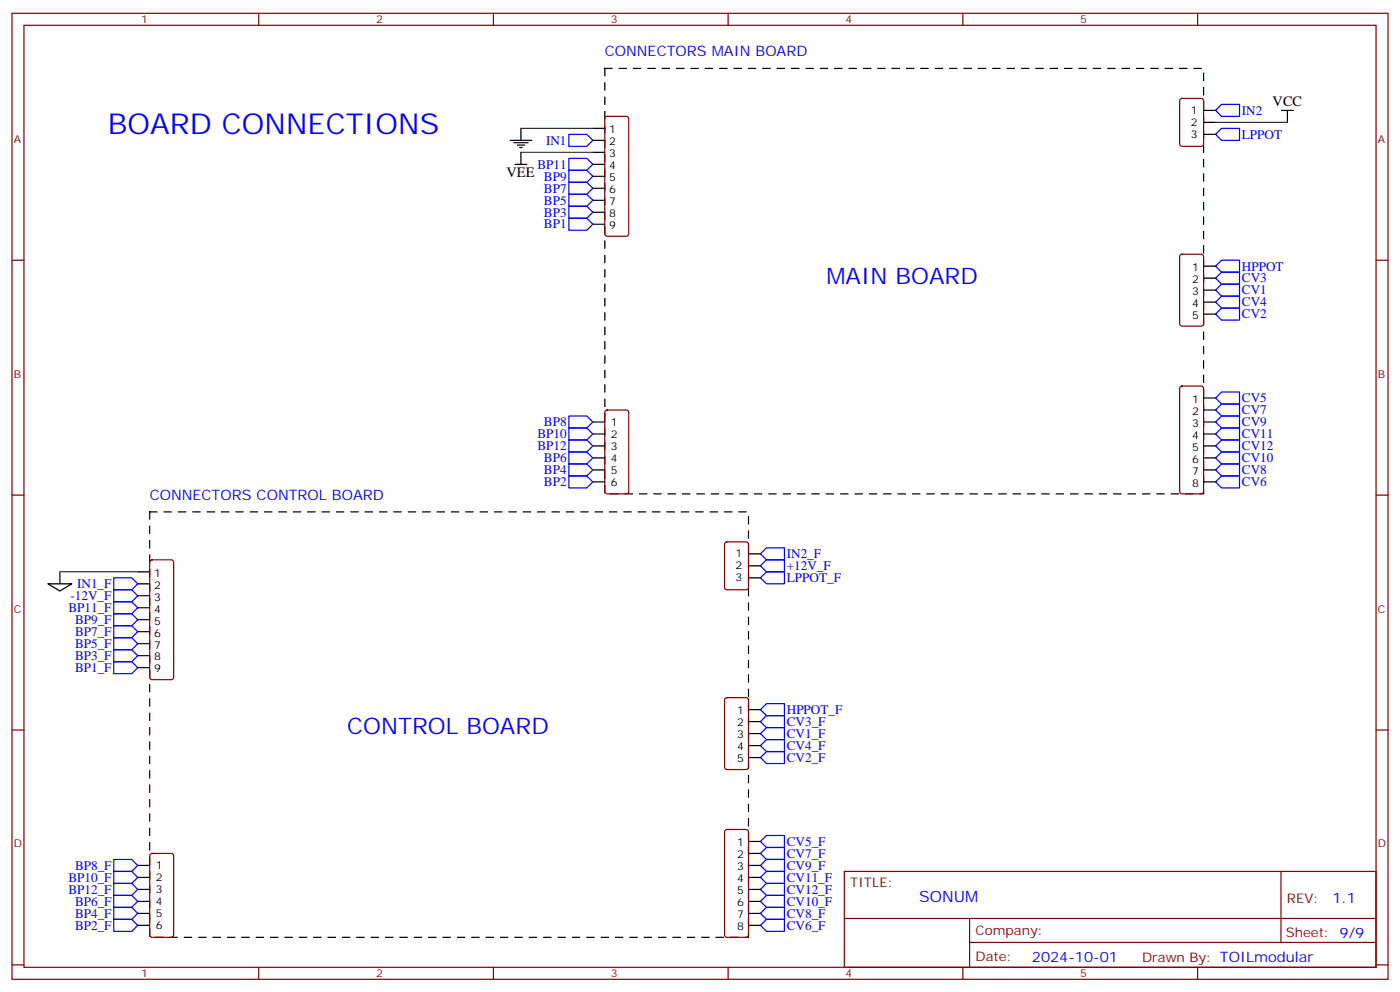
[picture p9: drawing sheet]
<svg xmlns="http://www.w3.org/2000/svg" width="412mm" height="292mm" viewBox="0 0 412 292" stroke-linecap="round" stroke-linejoin="round" font-family="sans-serif">
<g fill="none" stroke="#870000" stroke-width=".35">
<path d="M3.5 3.9h405.4v284.4h-405.4zM7.1 7.4h398.2v277.3h-398.2zM76.2 3.9v3.5M145.3 3.9v3.5M214.5 3.9v3.5M283.6 3.9v3.5M352.8 3.9v3.5M178.4 34.5l.5-.2h5.6l.5 .2 .2 .5v33.8l-.2 .5-.5 .2h-5.6l-.5-.2-.2-.5v-33.8zM347.7 29.2l.5-.2h5.6l.7 .4v13l-.4 .6-5.9 .1-.7-.5v-12.9zM3.5 76.6h3.6M347.7 75l.5-.2h5.6l.7 .5v20l-.4 .6-5.9 .1-.7-.5v-20zM405.3 76.6h3.6"/>
<path d="M347.7 113.8l.5-.2h5.6l.5 .2 .2 .5v30.4l-.2 .5-.5 .2h-5.6l-.5-.3-.2-.4v-30.4zM178.4 120.9l.5-.2h5.6l.7 .4v23.6l-.5 .6-5.8 .1-.7-.5v-23.5zM3.5 145.7h3.6M213.7 159.7l.4-.2h5.7l.6 .4 .1 13-.5 .6-5.9 .1-.6-.5-.1-12.9zM405.3 145.7h3.6M44.3 165l.5-.2h5.6l.5 .2 .3 .5v33.9l-.3 .5-.5 .2h-5.6l-.5-.3-.2-.4v-33.9zM3.5 214.9h3.6M213.7 205.6l.4-.2h5.7l.6 .4 .1 20-.5 .7h-5.9l-.6-.4-.1-20zM405.3 214.9h3.6M44.3 251.4l.5-.2h5.6l.7 .4 .1 23.6-.5 .7h-5.9l-.6-.5-.1-23.5zM213.7 244.4l.4-.2h5.7l.5 .2 .2 .5v30.3l-.2 .5-.5 .2h-5.7l-.5-.2-.2-.5v-30.3zM248.7 256.5h156.6v28.2h-156.6z"/>
<path d="M377.3 256.5v20.9M248.7 270.4h156.5M285.6 277.4h119.6M285.6 270.4v14.1M3.5 284h3.6M76.2 284.7v3.6M145.3 284.7v3.6M214.5 284.7v3.6M283.6 284.7v3.6M352.8 284.7v3.6M405.3 284h3.6"/>
</g>
<g fill="none" stroke="#000" stroke-width=".35">
<path d="M153.5 37.8v3.5M174.6 37.8h3.6M354.5 32.5h3.6M354.5 39.5h3.6M354.5 36h3.6M377.5 32.5h3.5M379.2 32.5v3.5M150.3 41.3h6.3M151.3 42h4.3M151.7 48.4h3.5M152.4 42.7h2.1M153.1 43.4h.7"/>
<path d="M153.5 44.8v3.6M174.6 41.3h3.6M174.6 48.4h3.6M174.6 44.8h3.6M174.6 51.9h3.6M174.6 55.4h3.6M174.6 58.9h3.6M174.6 62.5h3.6M174.6 66h3.6M354.5 78.4h3.6M354.5 81.9h3.6M354.5 85.4h3.6"/>
<path d="M354.5 88.9h3.6M354.5 92.5h3.6M354.5 117.2h3.6M174.6 124.2h3.6M174.6 127.7h3.6M174.6 131.3h3.6M174.6 134.8h3.6M174.6 138.3h3.6M354.5 120.7h3.6M354.5 124.2h3.6M354.5 127.7h3.6M354.5 131.3h3.6"/>
<path d="M354.5 134.8h3.6M354.5 138.3h3.6M174.6 141.9h3.6M354.5 141.9h3.6M14.1 171.8h7.1l-3.6 2.2zM17.6 168.3v3.5M40.6 168.3h3.5M40.6 171.8h3.5M40.6 175.4h3.5M40.6 178.9h3.5M220.5 170.1h3.5M220.5 163h3.5"/>
<path d="M220.5 166.5h3.5M40.6 182.4h3.5M40.6 185.9h3.5M40.6 189.5h3.5M40.6 193h3.5M40.6 196.5h3.5M220.5 208.9h3.5M220.5 212.4h3.5M220.5 215.9h3.5M220.5 219.5h3.5M220.5 223h3.5M40.6 254.7h3.5"/>
<path d="M40.6 258.3h3.5M220.5 254.7h3.5M220.5 258.3h3.5M220.5 247.7h3.5M220.5 251.2h3.5M40.6 261.8h3.5M40.6 265.3h3.5M40.6 268.9h3.5M40.6 272.4h3.5M220.5 261.8h3.5M220.5 265.3h3.5M220.5 268.9h3.5"/>
<path d="M220.5 272.4h3.5"/>
</g>
<g fill="none" stroke="#00f" stroke-width=".35">
<path d="M167.6 39.5h5.3l1.7 1.8-1.7 1.8h-5.3zM358.1 32.5l1.7-1.8h5.3v3.6h-5.3zM358.1 39.5l1.7-1.7h5.3v3.5h-5.3zM167.6 53.7h5.3l1.7 1.7-1.7 1.8h-5.3zM167.6 57.2h5.3l1.7 1.7-1.7 1.8h-5.3zM167.6 46.6h5.3l1.7 1.8-1.7 1.7h-5.3zM167.6 50.1h5.3l1.7 1.8-1.7 1.8h-5.3zM167.6 64.2h5.3l1.7 1.8-1.7 1.8h-5.3zM167.6 60.7h5.3l1.7 1.8-1.7 1.7h-5.3zM358.1 78.4l1.7-1.8h5.3v3.5h-5.3zM358.1 85.4l1.7-1.8h5.3v3.6h-5.3zM358.1 92.5l1.7-1.8h5.3v3.5h-5.3z"/>
<path d="M358.1 81.9l1.7-1.8h5.3v3.5h-5.3zM358.1 88.9l1.7-1.7h5.3v3.5h-5.3zM358.1 117.2l1.7-1.8h5.3v3.5h-5.3zM167.6 136.6h5.3l1.7 1.7-1.7 1.8h-5.3zM167.6 122.4h5.3l1.7 1.8-1.7 1.8h-5.3zM167.6 133h5.3l1.7 1.8-1.7 1.8h-5.3zM167.6 129.5h5.3l1.7 1.8-1.7 1.7h-5.3zM167.6 126h5.3l1.7 1.7-1.7 1.8h-5.3zM358.1 138.3l1.7-1.7h5.3v3.5h-5.3zM358.1 120.7l1.7-1.8h5.3v3.5h-5.3zM358.1 131.3l1.7-1.8h5.3v3.5h-5.3zM358.1 127.7l1.7-1.7h5.3v3.5h-5.3z"/>
<path d="M358.1 134.8l1.7-1.8h5.3v3.6h-5.3zM358.1 124.2l1.7-1.8h5.3v3.6h-5.3zM167.6 140.1h5.3l1.7 1.8-1.7 1.7h-5.3zM358.1 141.9l1.7-1.8h5.3v3.5h-5.3zM33.5 173.6h5.3l1.8 1.8-1.8 1.7h-5.3zM33.5 170.1h5.3l1.8 1.7-1.8 1.8h-5.3zM33.5 177.1h5.3l1.8 1.8-1.8 1.8h-5.3zM224 166.5l1.8-1.7h5.3v3.5h-5.3zM224 163l1.8-1.7h5.3v3.5h-5.3zM224 170.1l1.8-1.8h5.3v3.5h-5.3zM33.5 194.8h5.3l1.8 1.7-1.8 1.8h-5.3zM33.5 191.2h5.3l1.8 1.8-1.8 1.8h-5.3z"/>
<path d="M33.5 184.2h5.3l1.8 1.7-1.8 1.8h-5.3zM33.5 187.7h5.3l1.8 1.8-1.8 1.7h-5.3zM33.5 180.7h5.3l1.8 1.7-1.8 1.8h-5.3zM224 208.9l1.8-1.8h5.3v3.5h-5.3zM224 215.9l1.8-1.7h5.3v3.5h-5.3zM224 212.4l1.8-1.8h5.3v3.6h-5.3zM224 219.5l1.8-1.8h5.3v3.5h-5.3zM224 223l1.8-1.8h5.3v3.6h-5.3zM33.5 253h5.3l1.8 1.7-1.8 1.8h-5.3zM33.5 256.5h5.3l1.8 1.8-1.8 1.7h-5.3zM224 251.2l1.8-1.8h5.3v3.6h-5.3zM224 258.3l1.8-1.8h5.3v3.5h-5.3z"/>
<path d="M224 254.7l1.8-1.7h5.3v3.5h-5.3zM225.8 245.9h5.3v3.5h-5.3l-1.8-1.7zM33.5 270.6h5.3l1.8 1.8-1.8 1.7h-5.3zM33.5 267.1h5.3l1.8 1.8-1.8 1.7h-5.3zM33.5 263.6h5.3l1.8 1.7-1.8 1.8h-5.3zM33.5 260h5.3l1.8 1.8-1.8 1.8h-5.3zM224 268.9l1.8-1.8h5.3v3.5h-5.3zM224 272.4l1.8-1.8h5.3v3.5h-5.3zM224 261.8l1.8-1.8h5.3v3.6h-5.3zM224 265.3l1.8-1.7h5.3v3.5h-5.3z"/>
</g>
<path d="M178.2 20.1h176.3v125.3h-176.3zM44.1 150.7h176.4v125.2h-176.4z" fill="none" stroke="#000" stroke-width=".35" stroke-dasharray="2.1 2.1"/>
<path d="M153.5 37.8h21.1M358.1 36h21.1M153.5 44.8h21.1M17.6 168.3h23" fill="none" stroke="#008700" stroke-width=".35"/>
<text font-size="8.5" fill="#00f" x="31.7" y="39.5">BOARD CONNECTIONS</text>
<g font-size="6.7" fill="#00f">
<text x="243.4" y="83.6">MAIN BOARD</text>
<text x="102.3" y="215.9">CONTROL BOARD</text>
</g>
<text font-size="4.6" fill="#00f" x="270.8" y="265.5">SONUM</text>
<g font-size="4.2" fill="#00f">
<text x="178.2" y="16.6">CONNECTORS MAIN BOARD</text>
<text x="44.1" y="147.1">CONNECTORS CONTROL BOARD</text>
<text x="392.5" y="265.8">1.1</text>
<text x="304" y="283.1">2024-10-01</text>
</g>
<g font-size="4.2">
<text x="374.9" y="31.3">VCC</text>
<text x="149.2" y="52.2">VEE</text>
</g>
<g font-size="3.9" fill="#00f">
<text x="365.8" y="33.8">IN2</text>
<text x="365.8" y="40.8">LPPOT</text>
<text x="160.8" y="42.6">IN1</text>
<text x="158.3" y="49.6">BP11</text>
<text x="160.2" y="53.1">BP9</text>
<text x="160.2" y="56.7">BP7</text>
<text x="160.2" y="63.7">BP3</text>
<text x="160.2" y="60.2">BP5</text>
<text x="160.2" y="67.3">BP1</text>
<text x="365.8" y="83.2">CV3</text>
<text x="365.8" y="79.7">HPPOT</text>
<text x="365.8" y="86.7">CV1</text>
<text x="365.8" y="93.7">CV2</text>
<text x="365.8" y="90.2">CV4</text>
<text x="365.8" y="118.4">CV5</text>
<text x="160.2" y="125.5">BP8</text>
<text x="365.8" y="122">CV7</text>
<text x="365.8" y="125.5">CV9</text>
<text x="158.3" y="129">BP10</text>
<text x="365.8" y="129">CV11</text>
<text x="158.3" y="132.5">BP12</text>
<text x="160.2" y="136">BP6</text>
<text x="365.8" y="132.5">CV12</text>
<text x="365.8" y="136.1">CV10</text>
<text x="160.2" y="143.1">BP2</text>
<text x="160.2" y="139.6">BP4</text>
<text x="365.8" y="139.6">CV8</text>
<text x="365.8" y="143.1">CV6</text>
<text x="231.8" y="167.8">+12V_F</text>
<text x="231.8" y="164.3">IN2_F</text>
<text x="22.7" y="173.1">IN1_F</text>
<text x="231.8" y="171.3">LPPOT_F</text>
<text x="20.8" y="176.6">-12V_F</text>
<text x="20.2" y="180.1">BP11_F</text>
<text x="22.1" y="183.7">BP9_F</text>
<text x="22.1" y="187.2">BP7_F</text>
<text x="22.1" y="190.7">BP5_F</text>
<text x="22.1" y="197.8">BP1_F</text>
<text x="22.1" y="194.3">BP3_F</text>
<text x="231.8" y="210.1">HPPOT_F</text>
<text x="231.8" y="213.7">CV3_F</text>
<text x="231.8" y="217.2">CV1_F</text>
<text x="231.8" y="220.7">CV4_F</text>
<text x="231.8" y="224.2">CV2_F</text>
<text x="231.8" y="248.9">CV5_F</text>
<text x="22.1" y="256">BP8_F</text>
<text x="231.8" y="252.5">CV7_F</text>
<text x="231.8" y="256">CV9_F</text>
<text x="20.2" y="263.1">BP12_F</text>
<text x="20.2" y="259.5">BP10_F</text>
<text x="231.8" y="263">CV12_F</text>
<text x="231.8" y="259.5">CV11_F</text>
<text x="22.1" y="266.6">BP6_F</text>
<text x="231.8" y="266.6">CV10_F</text>
<text x="22.1" y="273.6">BP2_F</text>
<text x="22.1" y="270.1">BP4_F</text>
<text x="231.8" y="270.1">CV8_F</text>
<text x="231.8" y="273.6">CV6_F</text>
</g>
<g font-size="3.9" fill="#800">
<text x="250.5" y="261.1">TITLE:</text>
<text x="379.1" y="265.8">REV:</text>
<text x="287.4" y="275.3">Company:</text>
<text x="378.7" y="275.9">Sheet: 9/9</text>
<text x="287.4" y="283">Date:</text>
<text x="336.4" y="283.1">Drawn By: TOILmodular</text>
</g>
<g font-size="3.2" fill="#800">
<text x="41.6" y="6.9">1</text>
<text x="110.8" y="6.9">2</text>
<text x="179.9" y="6.9">3</text>
<text x="249.1" y="6.9">4</text>
<text x="318.2" y="6.9">5</text>
<text x="4.1" y="42">A</text>
<text x="405.9" y="42">A</text>
<text x="4.1" y="111.2">B</text>
<text x="405.9" y="111.2">B</text>
<text x="4.1" y="180.3">C</text>
<text x="405.9" y="180.3">C</text>
<text x="4.1" y="249.4">D</text>
<text x="405.9" y="249.4">D</text>
<text x="41.6" y="287.7">1</text>
<text x="110.8" y="287.7">2</text>
<text x="179.9" y="287.7">3</text>
<text x="249.1" y="287.7">4</text>
<text x="318.2" y="287.7">5</text>
</g>
<g font-size="3.2">
<text x="350.8" y="33.5">1</text>
<text x="179.5" y="39.2">1</text>
<text x="350.8" y="40.6">3</text>
<text x="350.8" y="37.1">2</text>
<text x="179.5" y="42.7">2</text>
<text x="179.5" y="46.2">3</text>
<text x="179.5" y="49.8">4</text>
<text x="179.5" y="53.3">5</text>
<text x="179.5" y="56.8">6</text>
<text x="179.5" y="60.4">7</text>
<text x="179.5" y="63.9">8</text>
<text x="179.5" y="67.4">9</text>
<text x="351.2" y="79.8">1</text>
<text x="351.2" y="83.3">2</text>
<text x="351.2" y="86.8">3</text>
<text x="351.2" y="90.3">4</text>
<text x="351.2" y="93.9">5</text>
<text x="351.2" y="118.6">1</text>
<text x="179.9" y="125.3">1</text>
<text x="351.2" y="122.1">2</text>
<text x="351.2" y="125.6">3</text>
<text x="179.9" y="128.8">2</text>
<text x="351.2" y="129.2">4</text>
<text x="179.9" y="132.3">3</text>
<text x="179.9" y="135.9">4</text>
<text x="351.2" y="132.7">5</text>
<text x="351.2" y="136.2">6</text>
<text x="179.9" y="139.4">5</text>
<text x="179.9" y="142.9">6</text>
<text x="351.2" y="139.7">7</text>
<text x="351.2" y="143.3">8</text>
<text x="216.7" y="164.1">1</text>
<text x="216.7" y="167.6">2</text>
<text x="45.4" y="169.7">1</text>
<text x="45.4" y="173.2">2</text>
<text x="216.7" y="171.1">3</text>
<text x="45.4" y="176.8">3</text>
<text x="45.4" y="180.3">4</text>
<text x="45.4" y="183.8">5</text>
<text x="45.4" y="187.4">6</text>
<text x="45.4" y="190.9">7</text>
<text x="45.4" y="194.4">8</text>
<text x="45.4" y="197.9">9</text>
<text x="217.2" y="210.3">1</text>
<text x="217.2" y="213.8">2</text>
<text x="217.2" y="217.3">3</text>
<text x="217.2" y="220.9">4</text>
<text x="217.2" y="224.4">5</text>
<text x="217.2" y="249.1">1</text>
<text x="45.9" y="255.8">1</text>
<text x="217.2" y="252.6">2</text>
<text x="217.2" y="256.2">3</text>
<text x="45.9" y="259.3">2</text>
<text x="45.9" y="262.9">3</text>
<text x="217.2" y="259.7">4</text>
<text x="217.2" y="263.2">5</text>
<text x="45.9" y="266.4">4</text>
<text x="45.9" y="269.9">5</text>
<text x="217.2" y="266.7">6</text>
<text x="45.9" y="273.4">6</text>
<text x="217.2" y="270.3">7</text>
<text x="217.2" y="273.8">8</text>
</g>
</svg>
